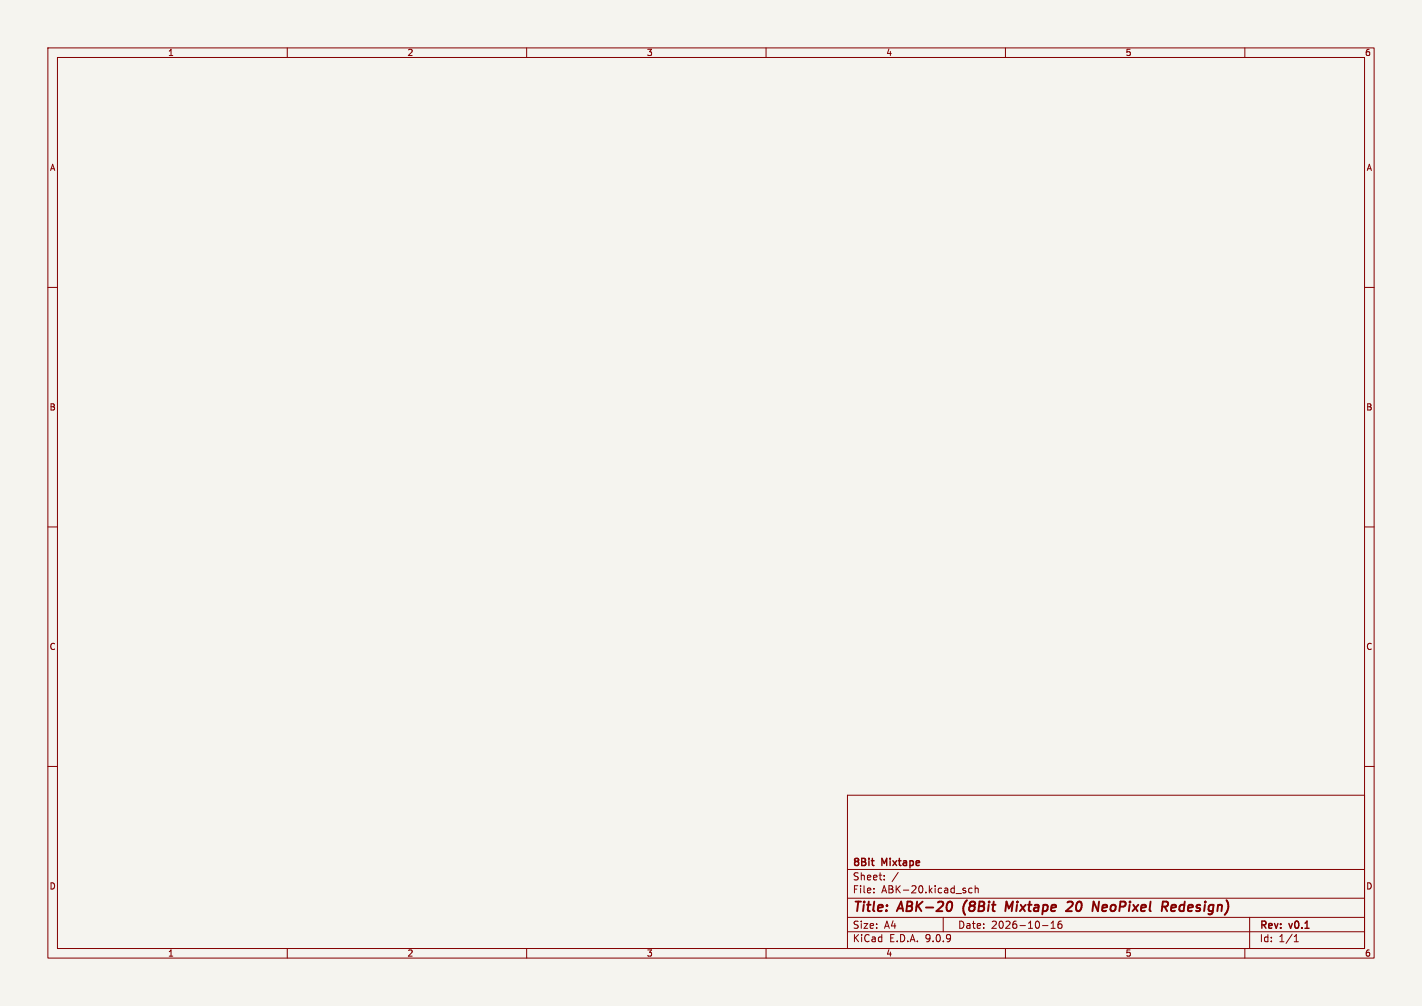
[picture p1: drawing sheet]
<svg xmlns="http://www.w3.org/2000/svg" width="297mm" height="210mm" viewBox="0 0 297 210" stroke-linecap="round" stroke-linejoin="round" font-family="sans-serif">
<path d="M0 0h297v210h-297z" fill="#f5f4ef" stroke="#f5f4ef" stroke-width=".21"/>
<g fill="none" stroke="#840000" stroke-width=".21">
<path d="M10 10h277v190h-277zM12 12h273v186h-273zM60 10v2M110 10v2M160 10v2M210 10v2M260 10v2M10 60h2M285 60h2M10 110h2M285 110h2M10 160h2"/>
<path d="M177 166h108v32h-108zM285 160h2M60 198v2M110 198v2M160 198v2M177 194.5h108M177 191.5h108M177 187.5h108M177 181.5h108M182.5 186.3v.1M182.5 185.5v.1M184.7 183.6v.1"/>
<path d="M184.7 182.8v.1M187.6 182.1l-1.3 2M197 191.5v3M203 185.5l-.4-.1-.3 .3 .2 .6h.5M203.7 185.5l.2-.1 .3 .1 .1 .9M203.7 184.9v1.5M210 198v2M217.7 193.2h1.2M219.5 193.8h.9M219.5 192.7l.5-.4v1.5M221.2 192.4a1.17 1.17 0 0 0-.1 1.3h.6l.1-.5-.3-.3h-.4l-.1 .3M260 198v2"/>
<path d="M261 191.5v6.5M270.3 196.6h.9M270.3 195.5l.4-.4v1.5"/>
</g>
<path d="M198.8 188.6v.8M201.2 189.3l.1 1.1M211.6 188.2l-.9 1.4-.5-1.4-.2 2M223.1 188.3l.6-.1 .3 .2 .1 .4-.2 .3-1.3 1.1h1.3M229.6 188.2l-.3 2M231 188.9l-.6 .1-.2 .9 .2 .3h.4M231.2 189.4l-1 .1M244.6 189.5l1-.1v-.4h-.8l-.2 .9 .2 .3 .6-.1" fill="none" stroke="#840000" stroke-width=".4"/>
<g font-size="2.8" fill="#840000">
<text x="178" y="190.9">Title:</text>
<text x="187.7" y="190.9">ABK-20</text>
<text x="202" y="190.9">(8Bit</text>
<text x="211.6" y="190.9">Mixtape</text>
<text x="225.3" y="190.9">20</text>
<text x="231.4" y="190.9">NeoPixel</text>
<text x="246.7" y="190.9">Redesign)</text>
</g>
<g font-size="2.1" fill="#840000">
<text x="178" y="184">Sheet:</text>
<text x="178" y="181.2">8Bit</text>
<text x="184.2" y="181.2">Mixtape</text>
<text x="178" y="186.7">File:</text>
<text x="184.1" y="186.7">ABK-20.kicad_sch</text>
<text x="178" y="196.9">KiCad</text>
<text x="178" y="194.1">Size:</text>
<text x="184.7" y="194.1">A4</text>
<text x="185.7" y="196.9">E.D.A.</text>
<text x="193.3" y="196.9">9.0.9</text>
<text x="200" y="194.1">Date:</text>
<text x="207" y="194.1">2026-10-16</text>
<text x="263" y="194.3">Rev:</text>
<text x="263" y="196.9">Id:</text>
<text x="267.1" y="196.9">1/1</text>
<text x="269.4" y="194.3">v0.1</text>
</g>
<g font-size="1.8" fill="#840000">
<text x="35" y="11.9">1</text>
<text x="85" y="11.9">2</text>
<text x="135" y="11.9">3</text>
<text x="185" y="11.9">4</text>
<text x="235" y="11.9">5</text>
<text x="285" y="11.9">6</text>
<text x="10.3" y="35.9">A</text>
<text x="285.3" y="35.9">A</text>
<text x="10.3" y="85.9">B</text>
<text x="285.3" y="85.9">B</text>
<text x="10.3" y="135.9">C</text>
<text x="285.3" y="135.9">C</text>
<text x="10.3" y="185.9">D</text>
<text x="285.3" y="185.9">D</text>
<text x="35" y="199.9">1</text>
<text x="85" y="199.9">2</text>
<text x="135" y="199.9">3</text>
<text x="185" y="199.9">4</text>
<text x="235" y="199.9">5</text>
<text x="285" y="199.9">6</text>
</g>
</svg>
